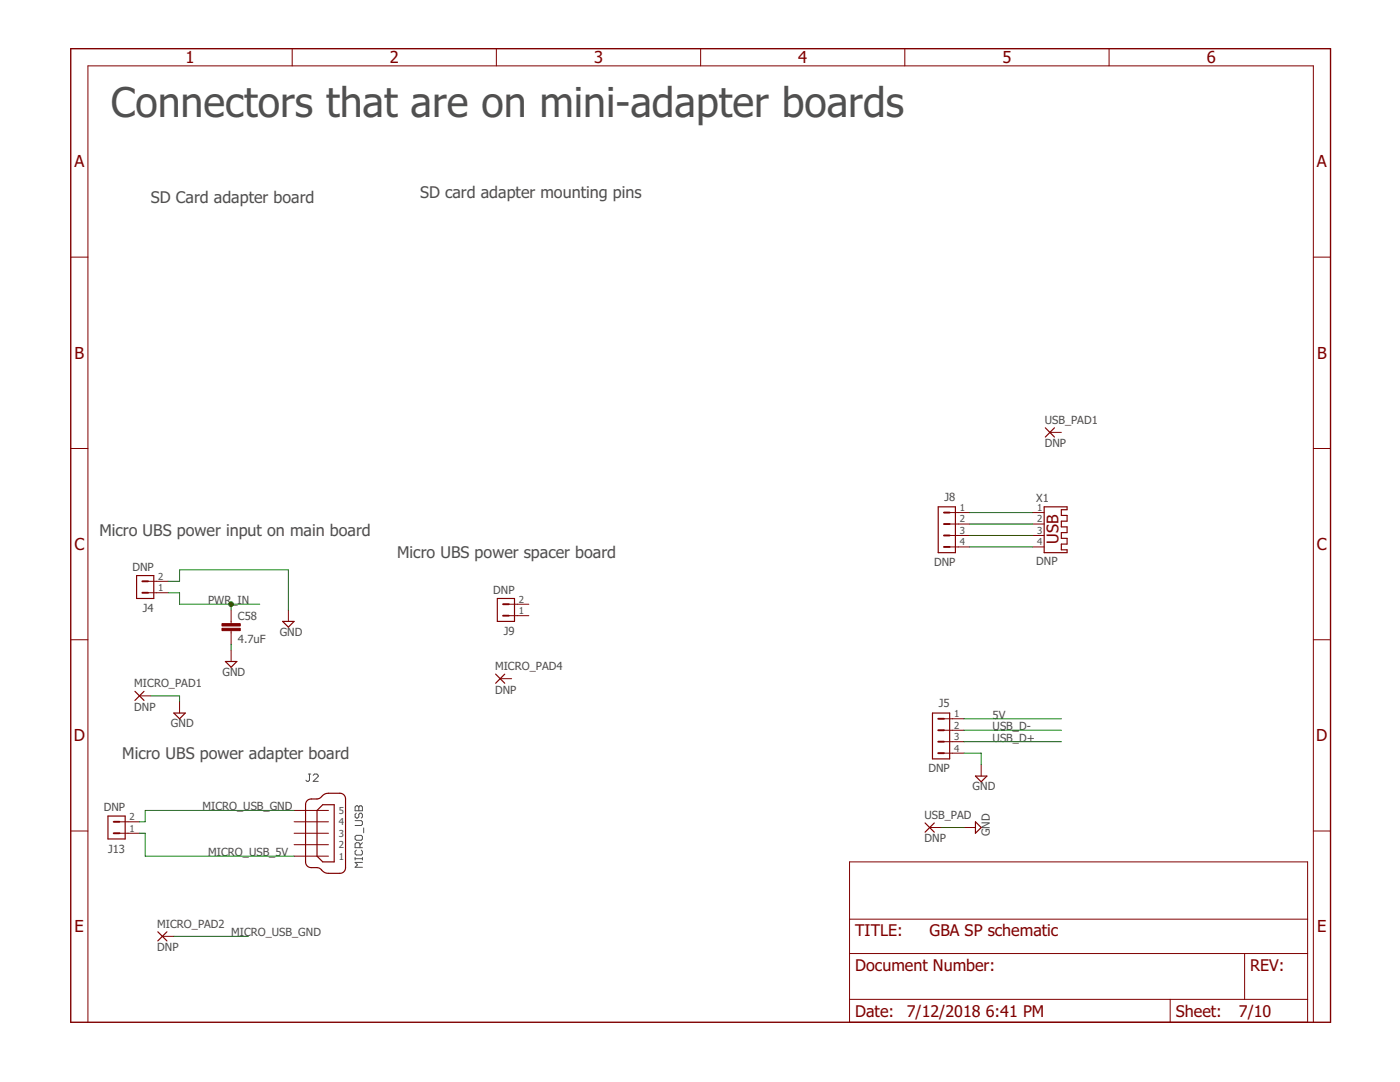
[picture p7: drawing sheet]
<svg xmlns="http://www.w3.org/2000/svg" width="279mm" height="216mm" viewBox="0 0 279 216" stroke-linecap="round" stroke-linejoin="round" font-family="sans-serif">
<g fill="none" stroke="#505050" stroke-width=".2">
<path d="M61.5 154.5h.5M61.8 154.5v1.2l-.3 .2h-.2l-.3-.2M62.5 154.7l.3-.2h.4l.3 .2v.2l-1 1h1M70.9 161l.2-.2h.3l.2 .2 .2-.2h.3l.2 .2v.8h-1.4zM70.9 163.7h1.2l.2 .3v.5l-.2 .2h-1.2M70.9 166.9l.2-.2h1l.2 .2v.5l-.2 .3h-1l-.2-.3zM70.9 171.3h1.4M70.9 171.1v.5M71.1 162.3l-.2 .2v.5l.2 .2h.3l.2-.2v-.5l.2-.2h.3l.2 .2v.5l-.2 .2M71.1 169.6l-.2 .3v.5l.2 .2h1l.2-.2v-.5l-.2-.3M71.6 161v.8M71.8 169.1v-.7l-.2-.3h-.5l-.2 .3v.7h1.4"/>
<path d="M72.3 172.1h-1.4l.5 .5-.5 .5h1.4M72.3 171.1v.5M72.3 168.1l-.5 .5M72.6 165.2v1"/>
</g>
<path d="M14.1 9.7h251.4v194.3h-251.4z" fill="none" stroke="#800000" stroke-width=".28"/>
<g fill="none" stroke="#800000" stroke-width=".2">
<path d="M58.3 9.7v3.4M99.1 9.7v3.4M139.8 9.7v3.4M180.6 9.7v3.4M221.3 9.7v3.4M14.1 51.3h3.4M262.1 51.3h3.4M14.1 89.5h3.4M209.5 86.3h2.3M262.1 89.5h3.4M29.5 118.3h4M29.5 116h4"/>
<path d="M189.5 102.3h4M189.5 104.6h4M189.5 106.8h4M189.5 109.1h4M206.1 102.3h2.3M206.1 104.6h2.3M206.1 106.8h2.3M206.1 109.1h2.3M14.1 127.7h3.4M27.8 138.9h2.3M35.8 140v2.3M46.1 121.7v2.8"/>
<path d="M46.1 125.8v2.8M46.1 129.7v2.3M57.6 121.7v2.3M99.8 135.4h2.3M101.5 122.9h4M101.5 120.6h4M262.1 127.7h3.4M188.4 143.4h4M188.4 145.7h4M188.4 148h4M188.4 150.3h4M195.8 152.6v2.3"/>
<path d="M14.1 165.8h3.4M23.8 164h4M23.8 166.3h4M58.7 161.7h6.9M58.7 164h6.9M58.7 166.3h6.9M58.7 168.6h6.9M58.7 170.8h6.9M169.5 172h91.5v32h-91.5zM185.5 165.1h2.3M192.4 165.1h2.3M262.1 165.8h3.4"/>
<path d="M32.4 186.8h2.3M169.5 190.3h91.5M169.5 199.4h91.5M169.5 183.4h91.5M233.5 199.4v4.6M248.4 190.3v9.1M17.5 204v-190.9h244.6v190.9"/>
</g>
<g fill="none" stroke="#800000" stroke-width=".23">
<path d="M208.6 85.4l1.8 1.8M210.4 85.4l-1.8 1.8M27.3 114.9h3.4v4.5h-3.4zM99.3 119.4h3.4v4.6h-3.4zM187.2 101.1h3.5v9.2h-3.5zM208.4 101.1h4.6v.6h-1.2v1.1h1.2v1.2h-1.2v1.1h1.2v1.2h-1.2v1.1h1.2v1.2h-1.2v1.1h1.2v.6h-4.6zM26.9 137.9l1.8 1.9M28.7 137.9l-1.8 1.9M45 132h2.3l-1.2 1.1zM56.4 124h2.3l-1.1 1.1zM98.9 134.5l1.8 1.8M100.7 134.5l-1.8 1.8"/>
<path d="M34.7 142.3h2.3l-1.2 1.1zM61.2 159.9l.2-.2a2.35 2.35 0 0 1 1.9-.3l.5-.1 1.1-.9 .7-.1h2.5l.6 .4 .3 .7v13.7l-.1 .5-.4 .4-.4 .2-2.5 .1-1-.3-.6-.6a2.24 2.24 0 0 0-1.9-.3l-.5-.1-.4-.3-.2-.7v-11.4zM186.1 142.3h3.4v9.1h-3.4zM194.7 154.9h2.3l-1.2 1.1zM21.5 162.8h3.5v4.6h-3.5zM64.4 160.6h2.3v11.4h-2.3l-1.1-1.2v-9.1zM184.6 164.2l1.9 1.9M186.5 164.2l-1.9 1.9M194.7 164l1.1 1.1-1.1 1.2zM31.5 185.9l1.8 1.8M33.3 185.9l-1.8 1.8"/>
</g>
<g fill="#800000" stroke="#800000" stroke-width=".2">
<path d="M44.3 125.4h3.6v.4h-3.6z"/>
<path d="M44.3 124.4h3.6v.5h-3.6z"/>
</g>
<g fill="none" stroke="#800000" stroke-width=".38">
<path d="M28.4 118.3h1.1M28.4 116h1.1M188.4 102.3h1.1M188.4 104.6h1.1M188.4 106.8h1.1M188.4 109.1h1.1M100.4 122.9h1.1M100.4 120.6h1.1M187.2 143.4h1.2M187.2 145.7h1.2M187.2 148h1.2M187.2 150.3h1.2"/>
<path d="M22.7 166.3h1.1M22.7 164h1.1"/>
</g>
<g fill="none" stroke="#008000" stroke-width=".2">
<path d="M33.5 116h2.3v-2.3h21.8v8M33.5 118.3h2.3v2.3h16M193.5 102.3h12.6M193.5 104.6h12.6M193.5 106.8h12.6M193.5 109.1h12.6M30.1 138.9h5.7v1.1M46.1 120.6v1.1M46.1 128.6v1.1M192.4 150.3h3.4v2.3M192.4 143.4h19.4M192.4 145.7h19.4"/>
<path d="M192.4 148h19.4M27.8 166.3h1.2v4.5h29.7M58.7 161.7h-29.7v2.3h-1.2M187.8 165.1h4.6M34.7 186.8h14.9"/>
</g>
<circle cx="46.1" cy="120.6" r=".47" fill="#008000" stroke="#008000" stroke-width=".2"/>
<text font-size="8.2" fill="#505050" x="22.1" y="23.4">Connectors that are on mini-adapter boards</text>
<g font-size="3.3" fill="#800000">
<text x="37" y="12.6">1</text>
<text x="77.8" y="12.6">2</text>
<text x="118.6" y="12.6">3</text>
<text x="159.3" y="12.6">4</text>
<text x="200.1" y="12.6">5</text>
<text x="240.8" y="12.6">6</text>
<text x="14.8" y="33.4">A</text>
<text x="262.8" y="33.4">A</text>
<text x="14.9" y="71.6">B</text>
<text x="262.8" y="71.6">B</text>
<text x="14.8" y="109.7">C</text>
<text x="262.8" y="109.7">C</text>
<text x="14.7" y="147.9">D</text>
<text x="262.7" y="147.9">D</text>
<text x="14.9" y="186.1">E</text>
<text x="262.9" y="186.1">E</text>
</g>
<g font-size="3.2" fill="#505050">
<text x="30.1" y="40.6">SD Card adapter board</text>
<text x="83.8" y="39.4">SD card adapter mounting pins</text>
<text x="19.8" y="106.9">Micro UBS power input on main board</text>
<text x="79.3" y="111.4">Micro UBS power spacer board</text>
<text x="24.4" y="151.4">Micro UBS power adapter board</text>
</g>
<g font-size="3.2" fill="#800000">
<text x="211.2" y="108.6" transform="rotate(-90 211.2 108.6)">USB</text>
<text x="170.7" y="186.8">TITLE:</text>
<text x="185.5" y="186.8">GBA SP schematic</text>
<text x="170.7" y="193.7">Document Number:</text>
<text x="249.5" y="193.7">REV:</text>
<text x="170.7" y="202.8">Date:</text>
<text x="181" y="202.8">7/12/2018</text>
<text x="196.7" y="202.8">6:41 PM</text>
<text x="234.7" y="202.8">Sheet:</text>
<text x="247.2" y="202.8">7/10</text>
</g>
<g font-size="2.2" fill="#505050">
<text x="208.5" y="89.3">DNP</text>
<text x="208.5" y="84.6">USB_PAD1</text>
<text x="188.5" y="100">J8</text>
<text x="206.8" y="100.2">X1</text>
<text x="26.4" y="113.9">DNP</text>
<text x="186.4" y="112.9">DNP</text>
<text x="206.8" y="112.8">DNP</text>
<text x="98.4" y="118.5">DNP</text>
<text x="28.5" y="122.2">J4</text>
<text x="41.5" y="120.6">PWR_IN</text>
<text x="47.5" y="123.7">C58</text>
<text x="47.5" y="128.2">4.7uF</text>
<text x="55.8" y="126.9">GND</text>
<text x="100.5" y="126.7">J9</text>
<text x="26.8" y="137.2">MICRO_PAD1</text>
<text x="44.4" y="134.8">GND</text>
<text x="98.8" y="133.8">MICRO_PAD4</text>
<text x="26.8" y="141.8">DNP</text>
<text x="98.8" y="138.4">DNP</text>
<text x="187.4" y="141.1">J5</text>
<text x="198.1" y="143.4">5V</text>
<text x="34.1" y="145.1">GND</text>
<text x="198.1" y="145.7">USB_D-</text>
<text x="198.1" y="148">USB_D+</text>
<text x="185.3" y="154">DNP</text>
<text x="20.7" y="161.9">DNP</text>
<text x="40.4" y="161.7">MICRO_USB_GND</text>
<text x="194.1" y="157.7">GND</text>
<text x="184.5" y="163.5">USB_PAD</text>
<text x="197.5" y="166.8" transform="rotate(-90 197.5 166.8)">GND</text>
<text x="21.6" y="170.2">J13</text>
<text x="41.5" y="170.8">MICRO_USB_5V</text>
<text x="184.5" y="168.1">DNP</text>
<text x="31.4" y="185.2">MICRO_PAD2</text>
<text x="31.4" y="189.8">DNP</text>
<text x="46.1" y="186.8">MICRO_USB_GND</text>
</g>
<g font-size="1.9" fill="#505050">
<text x="191.6" y="102">1</text>
<text x="207" y="102">1</text>
<text x="191.6" y="104.2">2</text>
<text x="191.6" y="106.5">3</text>
<text x="207" y="104.2">2</text>
<text x="207" y="106.5">3</text>
<text x="191.6" y="108.8">4</text>
<text x="207" y="108.8">4</text>
<text x="31.6" y="118">1</text>
<text x="31.6" y="115.7">2</text>
<text x="103.6" y="122.5">1</text>
<text x="103.6" y="120.2">2</text>
<text x="190.4" y="143.1">1</text>
<text x="190.4" y="145.4">2</text>
<text x="190.4" y="147.7">3</text>
<text x="190.4" y="150">4</text>
<text x="25.9" y="166">1</text>
<text x="25.9" y="163.7">2</text>
<text x="67.6" y="162.4">5</text>
<text x="67.6" y="164.7">4</text>
<text x="67.6" y="167">3</text>
<text x="67.6" y="169.2">2</text>
<text x="67.6" y="171.5">1</text>
</g>
</svg>
